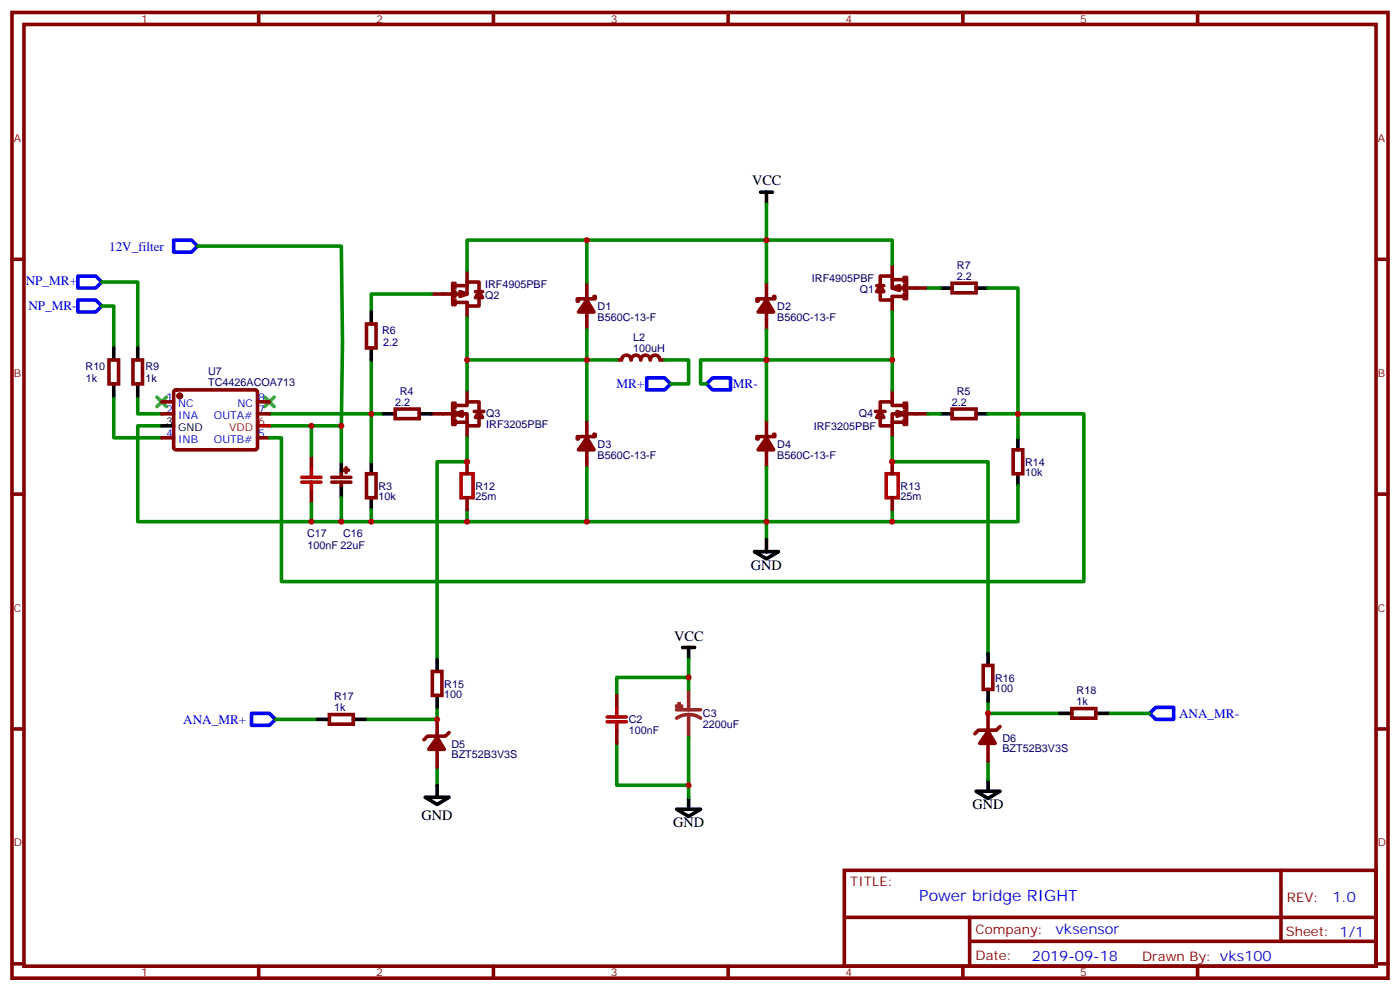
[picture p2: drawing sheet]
<svg xmlns="http://www.w3.org/2000/svg" width="412mm" height="292mm" viewBox="0 0 412 292" stroke-linecap="round" stroke-linejoin="round" font-family="sans-serif">
<g fill="none" stroke="#870000" stroke-width="1.1">
<path d="M3.5 3.7h405.4v284.3h-405.4zM7.1 7.2h398.2v277.3h-398.2zM76.2 3.7v3.5M145.3 3.7v3.5M214.5 3.7v3.5M283.6 3.7v3.5M352.8 3.7v3.5M3.5 76.3h3.6M405.3 76.3h3.6M172.9 83v5.3M172.9 91.9v5.3M175 87.3h.3v.7h-5.3v.7h.4"/>
<path d="M225.8 83v5.3M225.8 91.9v5.3M227.9 87.3h.3v.7h-5.2v.7h.3M172.9 123.6v5.3M172.9 132.4v5.3M175 127.8h.3v.8h-5.3v.7h.4M225.8 123.6v5.3M225.8 132.4v5.3M227.9 127.8h.3v.8h-5.2v.7h.3M3.5 145.5h3.6M405.3 145.5h3.6M3.5 214.6h3.6"/>
<path d="M405.3 214.6h3.6M248.7 256.3h156.6v28.2h-156.6zM377.3 256.3v20.9M248.7 270.1h156.5M285.6 277.2h119.6M285.6 270.1v14.1M3.5 283.8h3.6M76.2 284.5v3.5M145.3 284.5v3.5M214.5 284.5v3.5M283.6 284.5v3.5M352.8 284.5v3.5"/>
<path d="M405.3 283.8h3.6"/>
</g>
<path d="M22.9 88.3h5.3l1.8 1.8-1.8 1.8h-5.3zM22.9 81.3h5.3l1.8 1.7-1.8 1.8h-5.3zM74.1 210h5.3l1.7 1.8-1.7 1.8h-5.3zM340.4 208.3h5.3v3.5h-5.3l-1.7-1.8z" fill="none" stroke="#00f" stroke-width="1.1"/>
<g fill="#870000" stroke="#870000" stroke-width="1.1">
<path d="M225.8 128.9l2.1 3.5h-4.6z"/>
<path d="M225.8 88.3l2.1 3.6h-4.6z"/>
<path d="M172.9 88.3l2.1 3.6h-4.6z"/>
<path d="M172.9 128.9l2.1 3.5h-4.6z"/>
</g>
<g fill="#fff" stroke="#870000" stroke-width="1.1">
<path d="M264.2 121.1l2.1 .7-2.1 .8z"/>
<path d="M259.3 121.1l1 1.8h-2.1z"/>
</g>
<path d="M262.8 114.8v3.5M266.3 119.4h-3.5v-1.1h-3.5v2.8M266.3 118.7v1.4M267.1 118.7v6.3M257.9 121.1h2.8M262.8 124.3h3.5M262.8 125.4v3.5M266.3 121.8h-3.5v3.6h-3.5v-2.5M266.3 121.1v1.5M266.3 123.6v1.4M267.1 121.8h6.3" fill="none" stroke="#870000" stroke-width="1.1"/>
<g fill="#fff" stroke="#870000" stroke-width="1.1">
<path d="M134.1 121.8l2.1-.7v1.5z"/>
<path d="M141.1 121.1l1.1 1.8h-2.1z"/>
</g>
<path d="M133.3 118.7v6.3M134.1 119.4h3.5v-1.1h3.5v2.8M134.1 118.7v1.4M137.6 114.8v3.5M127 121.8h6.3M134.1 121.8h3.5v3.6h3.5v-2.5M134.1 124.3h3.5M134.1 121.1v1.5M134.1 123.6v1.4M137.6 125.4v3.5M139.7 121.1h2.8" fill="none" stroke="#870000" stroke-width="1.1"/>
<g fill="#fff" stroke="#870000" stroke-width="1.1">
<path d="M262.8 84.8l2.1-.7v1.4z"/>
<path d="M259.3 84.1l1 1.8h-2.1z"/>
</g>
<path d="M262.8 77.8v3.5M258.2 84.1h2.1M259.3 85.9v2.4h3.5v-1h3.5M262.8 81.3h-3.5v2.8M262.8 81.3v3.5h3.5M262.8 82.3h3.5M262.8 88.3v3.6M266.3 81.6v1.4M266.3 84.1v1.4M266.3 86.6v1.4M267.1 81.6v6.4M267.1 84.8h6.3" fill="none" stroke="#870000" stroke-width="1.1"/>
<g fill="#fff" stroke="#870000" stroke-width="1.1">
<path d="M135.5 85.9l2.1 .7-2.1 .7z"/>
<path d="M141.1 85.9l1.1 1.7h-2.1z"/>
</g>
<g fill="none" stroke="#870000" stroke-width="1.1">
<path d="M137.6 79.5v3.5M107.9 95.4h2.9v7h-2.9zM127 86.6h6.3M133.3 83.4v6.3M134.1 84.1h3.5M134.1 83.4v1.4M134.1 85.9v1.4M134.1 88.3v1.4M137.6 83h3.5v2.9M137.6 83v3.6h-3.5M137.6 90.1v3.5M140.1 85.9h2.1"/>
<path d="M141.1 87.6v2.5h-3.5v-1.1h-3.5M280.5 83.4h7v2.8h-7zM32.1 106h2.8v7h-2.8zM39.2 106h2.8v7h-2.8zM47.6 118.3h3.6M51.4 115l.5-.2h23.2l.5 .2 .2 .5v16.5l-.7 .4h-23.5l-.4-.7v-16.2zM75.8 118.3h3.6M181.7 106h1.4a1.41 1.41 0 0 1 1.4-1.4 1.41 1.41 0 0 1 1.4 1.4 1.41 1.41 0 0 1 1.4-1.4 1.41 1.41 0 0 1 1.4 1.4 1.41 1.41 0 0 1 1.4-1.4 1.41 1.41 0 0 1 1.5 1.4 1.41 1.41 0 0 1 1.4-1.4 1.41 1.41 0 0 1 1.4 1.4h1.4M47.6 121.8h3.6M47.6 128.9h3.6M75.8 121.8h3.6M75.8 128.9h3.6"/>
<path d="M91.7 134.2v3.5M100.5 139.5v1M101.2 138.4h1.5M102 137.7v1.4M107.9 139.5h2.9v7h-2.9zM116.4 120.4h7.1v2.9h-7.1zM137.6 136v3.5M262.8 136v3.5M280.5 120.4h7v2.9h-7zM298.4 132.4h2.9v7.1h-2.9zM91.7 144.8v3.5M97.7 140.5h5.7"/>
<path d="M97.7 142h5.7M100.5 142v1M137.6 146.5v3.6M262.8 146.5v3.6M127.4 197.7h2.8v7.1h-2.8zM289.6 195.9h2.9v7.1h-2.9zM97 210.4h7.1v2.8h-7.1zM128.8 211.8v5.3M132.3 215.7l-1.1 1h-5.3l-1 1.1M181.7 204.8v3.5M181.7 215.3v3.6M291 210v5.3"/>
<path d="M291 218.9v5.3M294.6 213.9l-1.1 1.1h-5.3l-1 1M315.7 208.6h7.1v2.9h-7.1zM128.8 220.6v5.3"/>
</g>
<g fill="none" stroke="#008700" stroke-width="1.1">
<path d="M58.2 72.5h42.3l.4 28.2-.4 24.7M172.9 70.7v12.3M225.8 60.1v22.9M262.8 77.8v-7.1h-125.2v8.8M30 83h10.6v19.4M30 90.1h3.5v12.3M127 86.6h-17.6v5.3M137.6 93.6v21.2M172.9 97.2v26.4M225.8 97.2v26.4M262.8 91.9v22.9M273.4 84.8h3.5"/>
<path d="M291 84.8h8.9v44.1M33.5 116.6v12.3h14.1M40.6 116.6v5.2h7M109.4 106v30M137.6 106h44.1M195.8 106h7v7h-5.2M262.8 106h-56.4v7h1.7M47.6 125.4h-7v28.2h59.9v-7.1M79.4 125.4h21.1v10.6M79.4 121.8h33.5M91.7 125.4v8.8M137.6 128.9v7.1h-8.8v58.2"/>
<path d="M172.9 137.7v15.9h-35.3v-3.5M225.8 137.7v21.2M262.8 128.9v7.1h28.2v56.4M273.4 121.8h3.5M291 121.8h28.3v49.4h-236.4v-42.3h-3.5M91.7 148.3v5.3M100.5 153.6h8.9M109.4 150.1v3.5h28.2M262.8 150.1v3.5h-89.9M299.9 143v10.6h-37.1M202.8 199.5h-21.1v5.3M202.8 194.2v8.8"/>
<path d="M81.1 211.8h12.4M128.8 208.3v3.5h-21.2M181.7 218.9v12.3h21.1M202.8 217.1v17.6M291 206.5v3.5h21.2M326.3 210h12.4M128.8 225.9v5.3M291 224.2v5.2"/>
</g>
<g fill="none" stroke="#000" stroke-width="1.1">
<path d="M224 56.6h3.5M225.8 56.6v3.5M109.4 91.9v3.5M276.9 84.8h3.6M287.5 84.8h3.5M33.5 102.4v3.6M33.5 113v3.6M40.6 102.4v3.6M40.6 113v3.6M109.4 102.4v3.6M47.6 125.4h3.6M100.5 136v3.5"/>
<path d="M109.4 136v3.5M112.9 121.8h3.5M123.5 121.8h3.5M276.9 121.8h3.6M287.5 121.8h3.5M299.9 128.9v3.5M299.9 139.5v3.5M100.5 143v3.5M109.4 146.5v3.6M225.8 158.9v3.5M222.2 162.4h7.1l-3.5 2.1zM128.8 194.2v3.5"/>
<path d="M201.1 190.6h3.5M202.8 190.6v3.6M291 192.4v3.5M93.5 211.8h3.5M104.1 211.8h3.5M128.8 204.8v3.5M291 203v3.5M312.2 210h3.5M322.8 210h3.5M125.2 234.7h7.1l-3.5 2.2zM128.8 231.2v3.5M199.3 238.3h7.1l-3.6 2.1z"/>
<path d="M202.8 234.7v3.6M287.5 233h7.1l-3.6 2.1zM291 229.4v3.6"/>
</g>
<path d="M91.7 137.7v2.8M135.8 139.5h3.5v7h-3.5zM261.1 139.5h3.5v7h-3.5zM88.9 140.5h5.6M88.9 142h5.6M91.7 142v2.8M178.9 211.1h5.6M178.9 212.5h5.6M181.7 208.3v2.8M181.7 212.5v2.8" fill="none" stroke="#a10000" stroke-width="1.1"/>
<path d="M51.2 70.7h5.2l1.8 1.8-1.8 1.7h-5.2zM190.5 111.3h5.3l1.8 1.7-1.8 1.8h-5.3zM208.1 113l1.8-1.7h5.3v3.5h-5.3z" fill="none" stroke="#00f" stroke-width="1.1"/>
<g fill="#870000" stroke="#870000" stroke-width="1.1">
<path d="M291 215.3l2.2 3.6h-4.6z"/>
<path d="M128.8 217.1l2.1 3.5h-4.6z"/>
<circle cx="52.9" cy="116.6" r=".53"/>
</g>
<path d="M199.3 209h7.1M202.8 210.4l1.9 .2 1.7 .9M202.8 210.4l-1.8 .2-1.7 .9M202.8 203v6M202.8 210.4v6.7" fill="none" stroke="#8c2424" stroke-width="1.1"/>
<g fill="#8c2424" stroke="#8c2424" stroke-width="1.1">
<path d="M199.3 207.9l1.4 .1z"/>
<path d="M200 207.2l.1 1.4z"/>
</g>
<path d="M46.2 116.9l2.8 2.8M49 116.9l-2.8 2.8M78 116.9l2.8 2.8M80.8 116.9l-2.8 2.8" fill="none" stroke="#3c3" stroke-width="1.1"/>
<path d="M75.8 125.4h3.6" fill="none" stroke="#f00" stroke-width="1.1"/>
<g fill="#c00">
<circle cx="262.8" cy="106" r=".88"/>
<circle cx="262.8" cy="136" r=".88"/>
<circle cx="225.8" cy="70.7" r=".88"/>
<circle cx="172.9" cy="70.7" r=".88"/>
<circle cx="225.8" cy="106" r=".88"/>
<circle cx="172.9" cy="106" r=".88"/>
<circle cx="172.9" cy="153.6" r=".88"/>
<circle cx="225.8" cy="153.6" r=".88"/>
<circle cx="137.6" cy="106" r=".88"/>
<circle cx="137.6" cy="136" r=".88"/>
<circle cx="291" cy="210" r=".88"/>
<circle cx="128.8" cy="211.8" r=".88"/>
<circle cx="109.4" cy="121.8" r=".88"/>
<circle cx="202.8" cy="231.2" r=".88"/>
<circle cx="202.8" cy="199.5" r=".88"/>
<circle cx="262.8" cy="153.6" r=".88"/>
<circle cx="137.6" cy="153.6" r=".88"/>
<circle cx="100.5" cy="125.4" r=".88"/>
<circle cx="100.5" cy="153.6" r=".88"/>
<circle cx="109.4" cy="153.6" r=".88"/>
<circle cx="91.7" cy="125.4" r=".88"/>
<circle cx="91.7" cy="153.6" r=".88"/>
<circle cx="299.9" cy="121.8" r=".88"/>
</g>
<text font-size="4.6" fill="#00f" x="270.8" y="265.3">Power bridge RIGHT</text>
<g font-size="4.2">
<text x="221.5" y="54.6">VCC</text>
<text x="221.2" y="167.7">GND</text>
<text x="198.6" y="188.6">VCC</text>
<text x="286.5" y="238.3">GND</text>
<text x="124.1" y="241.4">GND</text>
<text x="198.3" y="243.6">GND</text>
</g>
<g font-size="4.2" fill="#00f">
<text x="392.5" y="265.5">1.0</text>
<text x="310.9" y="275.1">vksensor</text>
<text x="304" y="282.9">2019-09-18</text>
</g>
<g font-size="3.9" fill="#00f">
<text x="32.1" y="73.8">12V_filter</text>
<text x="7.6" y="83.8">NP_MR+</text>
<text x="8.4" y="91.3">NP_MR-</text>
<text x="181.6" y="114.3">MR+</text>
<text x="215.9" y="114.3">MR-</text>
<text x="54" y="213.1">ANA_MR+</text>
<text x="347.3" y="211.3">ANA_MR-</text>
</g>
<g font-size="3.9" fill="#800">
<text x="250.5" y="260.8">TITLE:</text>
<text x="379.1" y="265.5">REV:</text>
<text x="287.4" y="275">Company:</text>
<text x="378.7" y="275.7">Sheet: 1/1</text>
<text x="287.4" y="282.7">Date:</text>
<text x="336.4" y="282.8">Drawn By: vks100</text>
</g>
<g font-size="3.2" fill="#800">
<text x="41.6" y="6.7">1</text>
<text x="110.8" y="6.7">2</text>
<text x="179.9" y="6.7">3</text>
<text x="249.1" y="6.7">4</text>
<text x="318.2" y="6.7">5</text>
<text x="4.1" y="41.8">A</text>
<text x="405.9" y="41.8">A</text>
<text x="4.1" y="110.9">B</text>
<text x="405.9" y="110.9">B</text>
<text x="4.1" y="180.1">C</text>
<text x="405.9" y="180.1">C</text>
<text x="4.1" y="249.2">D</text>
<text x="405.9" y="249.2">D</text>
<text x="41.6" y="287.5">1</text>
<text x="110.8" y="287.5">2</text>
<text x="179.9" y="287.5">3</text>
<text x="249.1" y="287.5">4</text>
<text x="318.2" y="287.5">5</text>
</g>
<g font-size="3.2" fill="#000080">
<text x="239.2" y="83">IRF4905PBF</text>
<text x="281.9" y="82.3">2.2</text>
<text x="281.9" y="79.3">R7</text>
<text x="142.9" y="84.8">IRF4905PBF</text>
<text x="142.9" y="88">Q2</text>
<text x="253.3" y="86.2">Q1</text>
<text x="176" y="94.5">B560C-13-F</text>
<text x="176" y="91.2">D1</text>
<text x="229" y="94.5">B560C-13-F</text>
<text x="229" y="91.2">D2</text>
<text x="112.5" y="98.3">R6</text>
<text x="112.9" y="101.8">2.2</text>
<text x="186.6" y="100.5">L2</text>
<text x="186.6" y="103.5">100uH</text>
<text x="25.2" y="108.9">R10</text>
<text x="25.3" y="112.4">1k</text>
<text x="42.8" y="108.9">R9</text>
<text x="42.9" y="112.4">1k</text>
<text x="61.3" y="113.5">TC4426ACOA713</text>
<text x="61.3" y="110.5">U7</text>
<text x="116.4" y="119.6">2.2</text>
<text x="117.8" y="116.3">R4</text>
<text x="280.4" y="119.6">2.2</text>
<text x="281.8" y="116.3">R5</text>
<text x="143.2" y="122.9">Q3</text>
<text x="252.9" y="122.9">Q4</text>
<text x="143.2" y="126.1">IRF3205PBF</text>
<text x="176" y="131.8">D3</text>
<text x="229" y="131.8">D4</text>
<text x="239.7" y="126.6">IRF3205PBF</text>
<text x="176" y="135">B560C-13-F</text>
<text x="229" y="135">B560C-13-F</text>
<text x="302" y="137.2">R14</text>
<text x="302" y="140.3">10k</text>
<text x="111.5" y="147.3">10k</text>
<text x="111.5" y="144.3">R3</text>
<text x="140.1" y="147.3">25m</text>
<text x="140.1" y="144.2">R12</text>
<text x="265.3" y="147.3">25m</text>
<text x="265.3" y="144.2">R13</text>
<text x="90.5" y="158.3">C17</text>
<text x="90.6" y="161.8">100nF 22uF</text>
<text x="101" y="158.3">C16</text>
<text x="130.9" y="202.4">R15</text>
<text x="293.2" y="203.7">100</text>
<text x="293.2" y="200.7">R16</text>
<text x="98.4" y="209.3">1k</text>
<text x="98.4" y="206.1">R17</text>
<text x="130.9" y="205.5">100</text>
<text x="317.1" y="207.6">1k</text>
<text x="317.1" y="204.4">R18</text>
<text x="185.2" y="213">C2</text>
<text x="207.1" y="214.3">2200uF</text>
<text x="207.1" y="211.3">C3</text>
<text x="133" y="220.1">D5</text>
<text x="185.2" y="216.1">100nF</text>
<text x="295.3" y="221.4">BZT52B3V3S</text>
<text x="295.3" y="218.4">D6</text>
<text x="133" y="223.2">BZT52B3V3S</text>
</g>
<g font-size="3.2" fill="#00f">
<text x="49" y="118">1</text>
<text x="52.5" y="119.7">NC</text>
<text x="70" y="119.7">NC</text>
<text x="76" y="118">8</text>
<text x="49" y="121.5">2</text>
<text x="52.5" y="123.3">INA</text>
<text x="63" y="123.3">OUTA#</text>
<text x="76" y="121.5">7</text>
<text x="49" y="128.6">4</text>
<text x="52.5" y="130.3">INB</text>
<text x="63" y="130.3">OUTB#</text>
<text x="76" y="128.6">5</text>
</g>
<g font-size="3.2">
<text x="49" y="125">3</text>
<text x="52.5" y="126.8">GND</text>
</g>
<g font-size="3.2" fill="#f00">
<text x="76" y="125">6</text>
<text x="67.5" y="126.8">VDD</text>
</g>
</svg>
